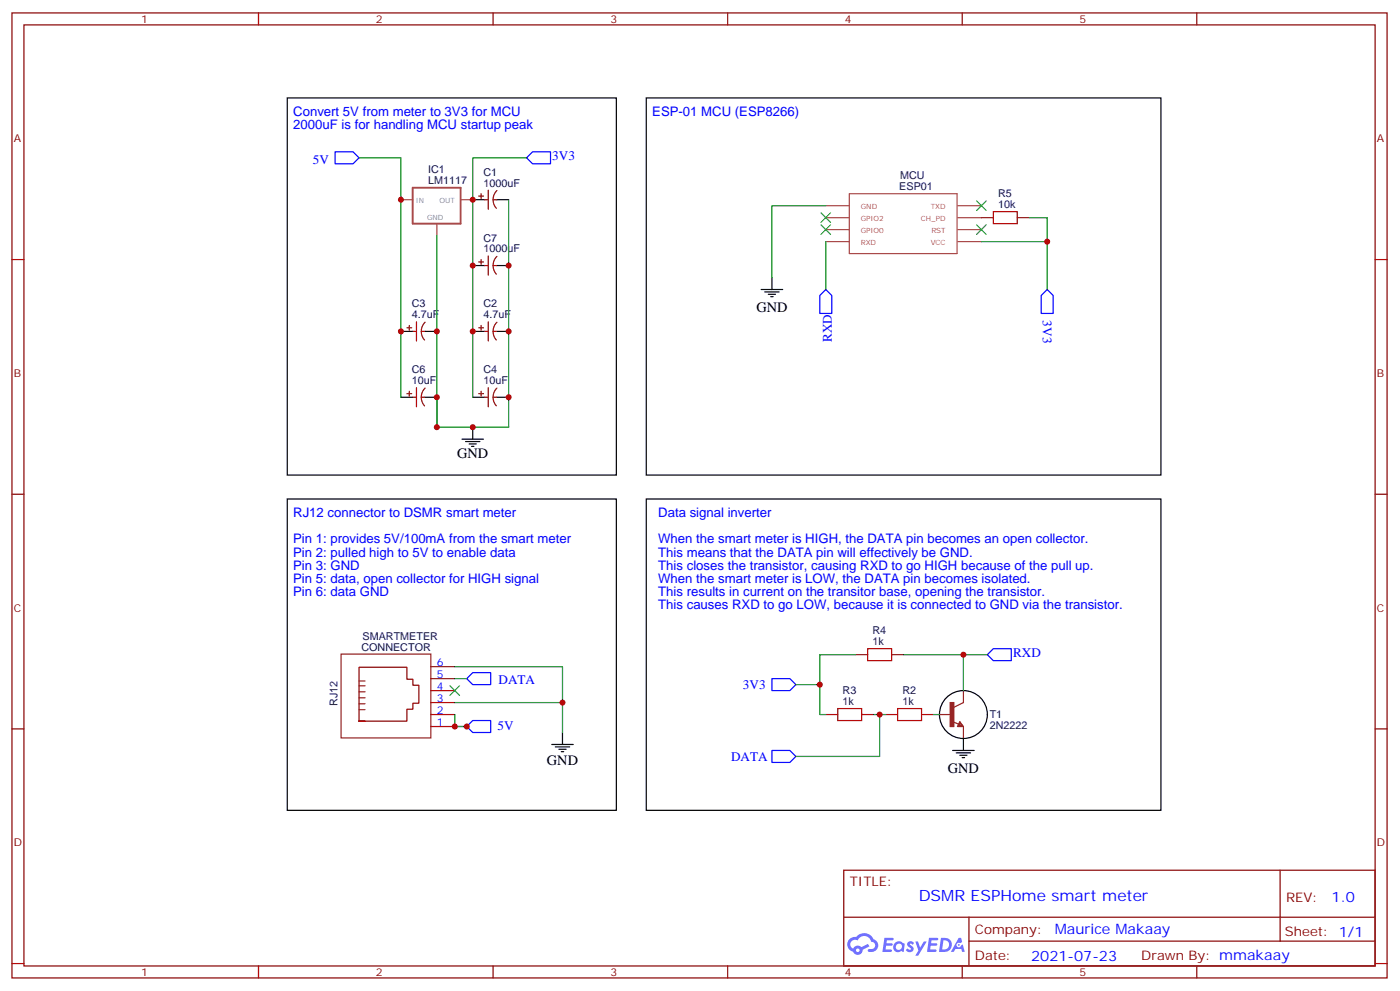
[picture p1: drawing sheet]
<svg xmlns="http://www.w3.org/2000/svg" width="413mm" height="292mm" viewBox="0 0 413 292" stroke-linecap="round" stroke-linejoin="round" font-family="sans-serif">
<g fill="none" stroke="#870000" stroke-width=".35">
<path d="M3.5 3.8h405.4v284.3h-405.4zM7.1 7.3h398.2v277.3h-398.2zM76.2 3.8v3.5M145.3 3.8v3.5M214.5 3.8v3.5M283.6 3.8v3.5M352.8 3.8v3.5M3.5 76.5h3.6M405.3 76.5h3.6M3.5 145.6h3.6M405.3 145.6h3.6M3.5 214.8h3.6"/>
<path d="M405.3 214.8h3.6M248.7 256.4h156.6v28.2h-156.6zM377.3 256.4v20.9M248.7 270.2h156.5M285.6 277.3h119.6M285.6 270.2v14.2M3.5 283.9h3.6M76.2 284.6v3.5M145.3 284.6v3.5M214.5 284.6v3.5M283.6 284.6v3.5M352.8 284.6v3.5"/>
<path d="M405.3 283.9h3.6"/>
</g>
<g fill="#5487ff">
<path d="M267.7 277.6a1.22 1.22 0 0 1 1.7 .2l-.4 .6a.47 .47 0 0 0-.3-.4 .47 .47 0 0 0-.5 .2l.1 .2a1.14 1.14 0 0 1 .8 1.8 1.14 1.14 0 0 1-1.9 0l-.2-.2 .5-.6 .7 .5a.29 .29 0 0 0 .3-.3 .29 .29 0 0 0-.2-.3 1.04 1.04 0 0 1-.6-1.7z"/>
<path d="M260.7 276.3h2.4l.3 .2-.2 .5-1.8 .1-.1 .8h1.5l.3 .4-.3 .4h-1.6l-.2 1.1h1.7l.2 .3-.2 .3-2.6 .1z"/>
<path d="M273.8 276.3h2.4l.3 .2-.1 .5-1.8 .1-.2 .8h1.6l.3 .4-.4 .4h-1.6l-.1 1.1h1.7l.2 .3-.2 .3-2.6 .1z"/>
<path d="M282.6 276.3h.7l.3 1.3-.6 .3a.69 .69 0 0 0-1 .3 .69 .69 0 0 0 .4 .9 .69 .69 0 0 0 .9-.6l.5-.2 .6 2.2h-.8l-.2-.9h-1.8l-.5 .9h-.8z"/>
<path d="M269.8 277.4h.8l.6 1.8 1.1-1.8h.9l-2.6 4.2h-.8l.9-1.5z"/>
<path d="M277.4 276.3l-.6 4.2h1.3a2.11 2.11 0 0 0 2.5-2.1 2.11 2.11 0 0 0-2.5-2.1zM278.1 277.1a1.39 1.39 0 0 1 1.7 1.4 1.39 1.39 0 0 1-1.8 1.3h-.3z"/>
<path d="M263.7 277.9a1.54 1.54 0 0 0-.1 2.2 1.54 1.54 0 0 0 2.2 .1l.6 .3 .3-2.3-.2-.3h-.4a1.49 1.49 0 0 0-2.4 0zM264 278.9a.94 .94 0 0 1 1.8 0 .94 .94 0 0 1-1.8 0z"/>
<path d="M250.4 276.7a2.18 2.18 0 0 0 1.1 3.7 1.44 1.44 0 0 0 1.6 .9 1.44 1.44 0 0 0 1.2-1.4l2-1.1-.5-.7-1.9 1a1.47 1.47 0 0 0-2.4 .4 1.39 1.39 0 0 1-.7-1.9 1.39 1.39 0 0 1 2-.5 2.12 2.12 0 0 1 2.2-1.3 2.12 2.12 0 0 1 1.9 1.7 1.14 1.14 0 0 1 1.1 1.4 1.14 1.14 0 0 1-1.7 .7 .43 .43 0 0 0-.5 .4 .43 .43 0 0 0 .4 .5 1.98 1.98 0 0 0 2.5-1.2 1.98 1.98 0 0 0-1.2-2.6 3.1 3.1 0 0 0-5.3-.6l-.9 .1zM252.3 280a.55 .55 0 0 1 1.1 0 .55 .55 0 0 1-1.1 0z"/>
<circle cx="282.6" cy="278.4" r=".26"/>
</g>
<g fill="none" stroke="#8c2424" stroke-width=".35">
<path d="M100.5 192.7h26.5v24.7h-26.5zM105.8 207.4h1.8M105.8 205.6h1.8M105.8 203.8h1.8M105.8 202.1h1.8M105.8 200.6h1.8M105.8 209.1h1.8M276.9 210.5h3.6M280.8 212.7l1.8 .7M282.9 212.7l1.1 1.4h-1.8zM282.9 213l.7 .7h-1zM282.9 213.4v.3"/>
<path d="M284 203.5v3.5l-2.8 1.4M284 214.1v3.5"/>
</g>
<path d="M280.1 207h1.1v7.1h-1.1z" fill="#8c2424" stroke="#8c2424" stroke-width=".35"/>
<g fill="none" stroke="#000" stroke-width=".35">
<path d="M84.7 28.9h97v111.1h-97zM190.5 28.9h151.7v111.1h-151.7zM139.3 58.8h3.6M146.4 58.8h3.5M139.3 78.2h3.6M146.4 78.2h3.5M118.2 97.6h3.5M125.2 97.6h3.6M139.3 97.6h3.6M146.4 97.6h3.5M224.4 85.3h6.3M225.4 86h4.3"/>
<path d="M226.5 86.7h2.1M227.2 87.4h.7M227.5 81.8v3.5M118.2 117.1h3.5M125.2 117.1h3.6M139.3 117.1h3.6M146.4 117.1h3.5M136.2 129.4h6.3M137.2 130.1h4.3M138.3 130.8h2.1M139 131.5h.7M139.3 125.9v3.5"/>
<path d="M84.7 147h97v91.8h-97zM190.5 147h151.7v91.8h-151.7zM162.6 219.4h6.4M165.8 215.8v3.6M284 217.6v3.5M163.7 220.1h4.2M164.7 220.8h2.2M165.5 221.5h.7M280.8 221.1h6.4M281.9 221.8h4.2M282.9 222.5h2.1M283.6 223.2h.7"/>
<circle cx="284" cy="210.5" r="7.1"/>
</g>
<path d="M292.8 62.4h7.1v3.5h-7.1zM255.8 191.1h7v3.6h-7zM246.9 208.8h7.1v3.5h-7.1zM264.6 208.8h7v3.5h-7z" fill="none" stroke="#a10000" stroke-width=".35"/>
<g fill="none" stroke="#870000" stroke-width=".35">
<path d="M141.1 57.8h1.4M141.8 57.1v1.4M142.9 58.8h1M143.9 56v5.7M145.3 58.8h1.1M146.5 56.1a3.8 3.8 0 0 0-.2 5.3M141.1 77.2h1.4M141.8 76.5v1.4M142.9 78.2h1M143.9 75.4v5.7M145.3 78.2h1.1M146.5 75.5a3.8 3.8 0 0 0-.2 5.3"/>
<path d="M289.3 64.1h3.5M299.9 64.1h3.5M119.9 96.6h1.5M120.6 95.9v1.4M121.7 97.6h1.1M122.8 94.8v5.7M124.2 97.6h1M125.3 94.9a3.8 3.8 0 0 0-.2 5.3M141.1 96.6h1.4M141.8 95.9v1.4M142.9 97.6h1M143.9 94.8v5.7"/>
<path d="M145.3 97.6h1.1M146.5 94.9a3.8 3.8 0 0 0-.2 5.3M119.9 116h1.5M120.6 115.3v1.4M121.7 117.1h1.1M122.8 114.2v5.7M124.2 117.1h1M125.3 114.3a3.8 3.8 0 0 0-.2 5.3M141.1 116h1.4M141.8 115.3v1.4M142.9 117.1h1M143.9 114.2v5.7"/>
<path d="M145.3 117.1h1.1M146.5 114.3a3.8 3.8 0 0 0-.2 5.3M127 200h7.1M127 196.4h7.1M252.2 192.9h3.6M262.8 192.9h3.5M105.8 212.5v-15.9h14.1v3.5h1.8v1.8h1.8v5.3h-1.8v1.8h-1.8v3.5h-14.1h1.8M127 210.5h7.1M127 214.1h7.1M127 207h7.1M127 203.5h7.1M243.4 210.5h3.5"/>
<path d="M254 210.5h3.5M261.1 210.5h3.5M271.6 210.5h3.6"/>
</g>
<g fill="none" stroke="#008700" stroke-width=".35">
<path d="M105.8 46.5h12.4v70.6M149.9 58.8v67.1h-21.1v-56.5M155.2 46.5h-15.9v70.6M243.4 60.6h-15.9v21.2M243.4 71.2v14.1M289.3 71.2h19.4v14.1M303.4 64.1h5.3v7.1M128.8 117.1v8.8M134.1 196.4h31.7v10.6h-31.7M134.1 200h3.5M252.2 192.9h-10.5v17.6h1.7M266.3 192.9h24.7"/>
<path d="M284 192.9v10.6M134.1 210.5v3.6h3.5h-3.5M165.8 207v8.8M234.6 201.7h7.1M257.5 210.5h3.6M259.3 210.5v12.4h-24.7M275.2 210.5h1.7"/>
</g>
<path d="M287.9 59.2l2.8 2.8M290.7 59.2l-2.8 2.8M242 62.7l2.8 2.8M242 66.3l2.8 2.8M244.8 62.7l-2.8 2.8M244.8 66.3l-2.8 2.8M287.9 66.3l2.8 2.8M290.7 66.3l-2.8 2.8M132.6 202.1l2.9 2.8M135.5 202.1l-2.9 2.8" fill="none" stroke="#3c3" stroke-width=".35"/>
<path d="M121.7 55.3h14.1v10.6h-14.1z" fill="none" stroke="#a64a4a" stroke-width=".56"/>
<path d="M118.2 58.8h3.5M135.9 58.8h3.4M250.4 57.1h31.7v17.6h-31.7zM128.8 66v3.4M243.4 60.6h7M243.4 64.1h7M243.4 67.7h7M243.4 71.2h7M282.3 60.6h7M282.3 64.1h7M282.3 67.7h7M282.3 71.2h7" fill="none" stroke="#a64a4a" stroke-width=".35"/>
<path d="M98.8 44.7h5.3l1.7 1.8-1.7 1.8h-5.3zM157 44.7h5.3v3.6h-5.3l-1.8-1.8zM243.4 85.3l1.8 1.8v5.3h-3.5v-5.3zM306.9 87.1l1.8-1.8 1.7 1.8v5.3h-3.5zM139.3 198.2h5.3v3.5h-5.3l-1.7-1.7zM227.5 200h5.3l1.8 1.7-1.8 1.8h-5.3zM291 192.9l1.8-1.8h5.3v3.6h-5.3zM137.6 214.1l1.7-1.8h5.3v3.5h-5.3zM227.5 221.1h5.3l1.8 1.8-1.8 1.7h-5.3z" fill="none" stroke="#00f" stroke-width=".35"/>
<g fill="#c00">
<circle cx="139.3" cy="58.8" r=".88"/>
<circle cx="139.3" cy="78.2" r=".88"/>
<circle cx="139.3" cy="97.6" r=".88"/>
<circle cx="134.1" cy="214.1" r=".88"/>
<circle cx="139.3" cy="125.9" r=".88"/>
<circle cx="137.6" cy="214.1" r=".88"/>
<circle cx="128.8" cy="97.6" r=".88"/>
<circle cx="128.8" cy="117.1" r=".88"/>
<circle cx="128.8" cy="125.9" r=".88"/>
<circle cx="118.2" cy="97.6" r=".88"/>
<circle cx="118.2" cy="58.8" r=".88"/>
<circle cx="284" cy="192.9" r=".88"/>
<circle cx="165.8" cy="207" r=".88"/>
<circle cx="259.3" cy="210.5" r=".88"/>
<circle cx="241.7" cy="201.7" r=".88"/>
<circle cx="308.7" cy="71.2" r=".88"/>
<circle cx="149.9" cy="78.2" r=".88"/>
<circle cx="149.9" cy="97.6" r=".88"/>
<circle cx="149.9" cy="117.1" r=".88"/>
</g>
<text font-size="4.6" fill="#00f" x="270.8" y="265.4">DSMR ESPHome smart meter</text>
<g font-size="4.2">
<text x="223" y="92">GND</text>
<text x="134.8" y="135">GND</text>
<text x="161.2" y="225.4">GND</text>
<text x="279.4" y="227.8">GND</text>
</g>
<g font-size="4.2" fill="#00f">
<text x="392.5" y="265.7">1.0</text>
<text x="310.9" y="275.2">Maurice Makaay</text>
<text x="304" y="283">2021-07-23</text>
</g>
<g font-size="3.9" fill="#00f">
<text x="86.4" y="34.1">Convert 5V from meter to 3V3 for MCU</text>
<text x="192.3" y="34.1">ESP-01 MCU (ESP8266)</text>
<text x="86.4" y="38">2000uF is for handling MCU startup peak</text>
<text x="162.8" y="47.2">3V3</text>
<text x="92.2" y="48.3">5V</text>
<text x="307.4" y="94.4" transform="rotate(90 307.4 94.4)">3V3</text>
<text x="245.2" y="100.8" transform="rotate(-90 245.2 100.8)">RXD</text>
<text x="86.4" y="152.3">RJ12 connector to DSMR smart meter</text>
<text x="194" y="152.3">Data signal inverter</text>
<text x="86.4" y="160.1">Pin 1: provides 5V/100mA from the smart meter</text>
<text x="194" y="160.1">When the smart meter is HIGH, the DATA pin becomes an open collector.</text>
<text x="86.4" y="164">Pin 2: pulled high to 5V to enable data</text>
<text x="86.4" y="167.9">Pin 3: GND</text>
<text x="194" y="164">This means that the DATA pin will effectively be GND.</text>
<text x="194" y="167.9">This closes the transistor, causing RXD to go HIGH because of the pull up.</text>
<text x="86.4" y="171.7">Pin 5: data, open collector for HIGH signal</text>
<text x="194" y="171.7">When the smart meter is LOW, the DATA pin becomes isolated.</text>
<text x="86.4" y="175.6">Pin 6: data GND</text>
<text x="194" y="175.6">This results in current on the transitor base, opening the transistor.</text>
<text x="194" y="179.5">This causes RXD to go LOW, because it is connected to GND via the transistor.</text>
<text x="298.6" y="193.7">RXD</text>
<text x="147" y="201.5">DATA</text>
<text x="219" y="203.1">3V3</text>
<text x="146.6" y="215.1">5V</text>
<text x="215.5" y="224.1">DATA</text>
</g>
<g font-size="3.9" fill="#800">
<text x="250.5" y="261">TITLE:</text>
<text x="379.1" y="265.7">REV:</text>
<text x="287.4" y="275.2">Company:</text>
<text x="378.7" y="275.8">Sheet: 1/1</text>
<text x="287.4" y="282.9">Date:</text>
<text x="336.4" y="282.9">Drawn By: mmakaay</text>
</g>
<g font-size="3.2" fill="#800">
<text x="41.6" y="6.8">1</text>
<text x="110.8" y="6.8">2</text>
<text x="179.9" y="6.8">3</text>
<text x="249.1" y="6.8">4</text>
<text x="318.2" y="6.8">5</text>
<text x="4.1" y="41.9">A</text>
<text x="405.9" y="41.9">A</text>
<text x="4.1" y="111.1">B</text>
<text x="405.9" y="111.1">B</text>
<text x="4.1" y="180.2">C</text>
<text x="405.9" y="180.2">C</text>
<text x="4.1" y="249.3">D</text>
<text x="405.9" y="249.3">D</text>
<text x="41.6" y="287.6">1</text>
<text x="110.8" y="287.6">2</text>
<text x="179.9" y="287.6">3</text>
<text x="249.1" y="287.6">4</text>
<text x="318.2" y="287.6">5</text>
</g>
<g font-size="3.2" fill="#000080">
<text x="126.2" y="51.1">IC1</text>
<text x="142.5" y="51.8">C1</text>
<text x="265.3" y="52.8">MCU</text>
<text x="126.2" y="54.3">LM1117</text>
<text x="142.5" y="55">1000uF</text>
<text x="265.1" y="56">ESP01</text>
<text x="294.2" y="58.2">R5</text>
<text x="294.2" y="61.3">10k</text>
<text x="142.5" y="71.2">C7</text>
<text x="142.5" y="74.4">1000uF</text>
<text x="121.4" y="93.8">4.7uF</text>
<text x="121.4" y="90.6">C3</text>
<text x="142.5" y="93.8">4.7uF</text>
<text x="142.5" y="90.6">C2</text>
<text x="121.4" y="113.2">10uF</text>
<text x="121.4" y="110">C6</text>
<text x="142.5" y="113.2">10uF</text>
<text x="142.5" y="110">C4</text>
<text x="106.5" y="191.7">CONNECTOR</text>
<text x="106.9" y="188.5">SMARTMETER</text>
<text x="257.2" y="190.1">1k</text>
<text x="257.2" y="186.9">R4</text>
<text x="99.5" y="208.1" transform="rotate(-90 99.5 208.1)">RJ12</text>
<text x="248.4" y="207.7">1k</text>
<text x="248.4" y="204.6">R3</text>
<text x="266" y="207.7">1k</text>
<text x="266" y="204.5">R2</text>
<text x="291.7" y="214.9">2N2222</text>
<text x="291.7" y="211.7">T1</text>
</g>
<g font-size="3.2" fill="#00f">
<text x="128.8" y="196.2">6</text>
<text x="128.8" y="203.3">4</text>
<text x="128.8" y="199.8">5</text>
<text x="128.8" y="206.8">3</text>
<text x="128.8" y="213.9">1</text>
<text x="128.8" y="210.4">2</text>
</g>
<g font-size="2.1" fill="#838383">
<text x="122.5" y="59.7">IN</text>
<text x="129.6" y="59.7">OUT</text>
<text x="125.9" y="64.8">GND</text>
</g>
<g font-size="2.1" fill="#a54b4b">
<text x="253.7" y="61.6">GND</text>
<text x="253.7" y="65.2">GPIO2</text>
<text x="271.4" y="65.2">CH_PD</text>
<text x="274.4" y="61.6">TXD</text>
<text x="253.7" y="68.7">GPIO0</text>
<text x="274.5" y="68.7">RST</text>
<text x="253.7" y="72.2">RXD</text>
<text x="274.4" y="72.2">VCC</text>
</g>
</svg>
